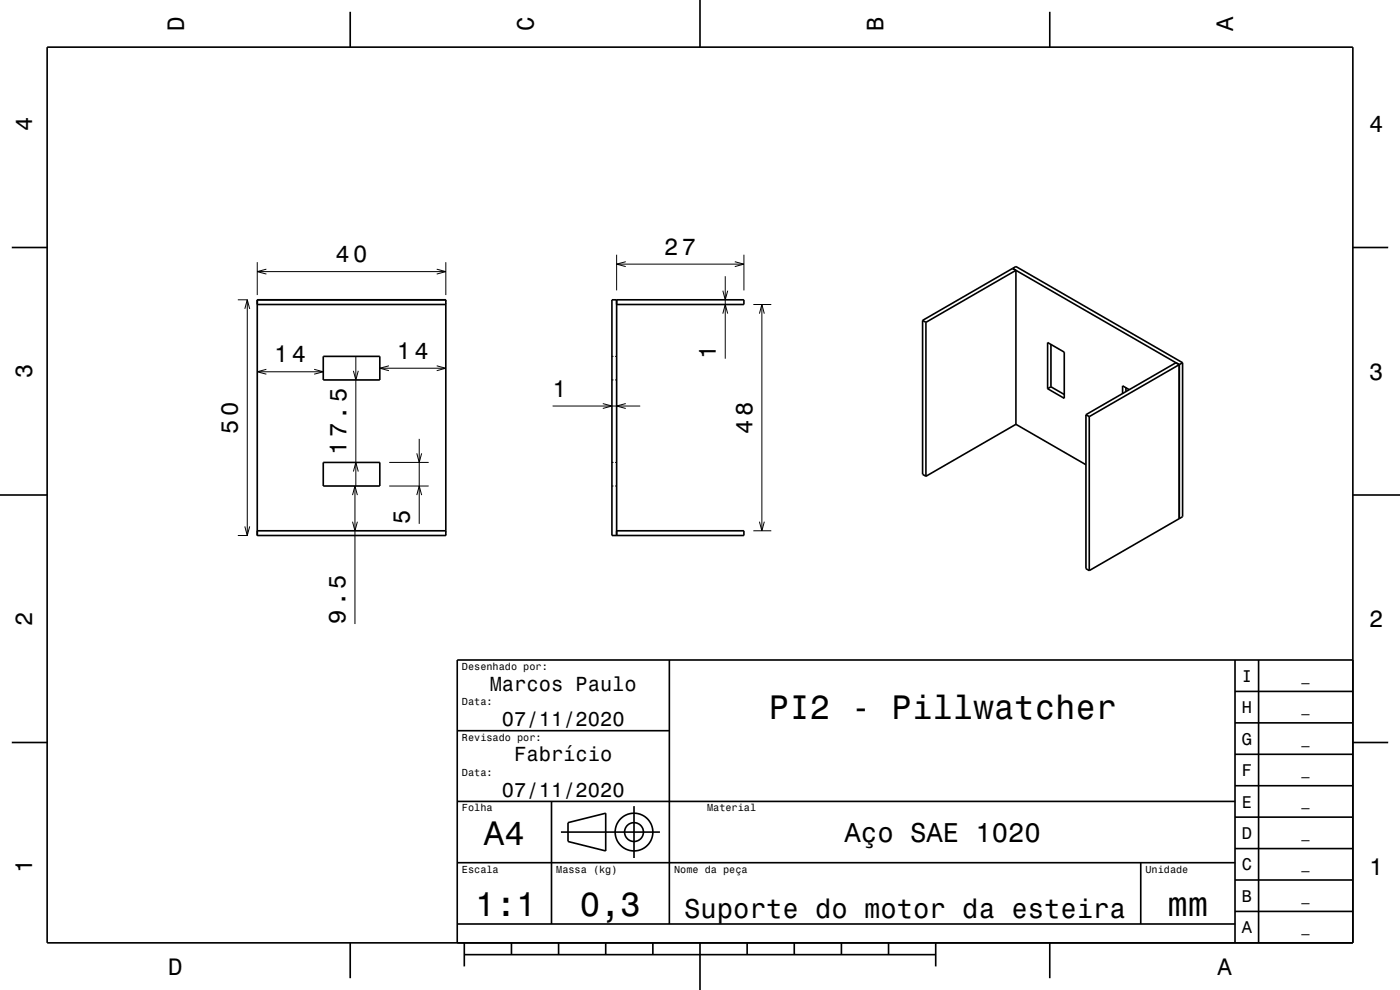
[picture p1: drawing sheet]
<svg xmlns="http://www.w3.org/2000/svg" width="297mm" height="210mm" viewBox="0 0 297 210" stroke-linecap="round" stroke-linejoin="round" font-family="sans-serif">
<g fill="none" stroke="#000" stroke-width=".21">
<path d="M54.6 55.6v7M54.6 57.6h40M56.5 57.1l-1.9 .5 1.9 .5M92.6 57.1l2 .5-2 .5M94.6 55.6v7M130.8 54v7.6M130.8 56h27M132.7 55.5l-1.9 .5 1.9 .6M153.9 58.6v17.5M155.9 55.5l1.9 .5-1.9 .6M157.8 54v7.6M50.5 63.6h2.1"/>
<path d="M51.9 65.5l.6-1.9 .5 1.9M52.5 63.6v50M54.6 78.9h14M56.5 78.3l-1.9 .6 1.9 .5M66.6 78.3l2 .6-2 .5M75 78.7l.5 1.9 .5-1.9M75.5 75.6v27.5M80.6 78.1h14M82.5 77.6l-1.9 .5 1.9 .5M92.6 77.6l2 .5-2 .5M94.6 63.6v.3M94.6 64.3v.3"/>
<path d="M129.8 75.6h.3M130.5 75.6h.3M153.3 61.7l.6 1.9 .5-1.9M153.3 66.5l.6-1.9 .5 1.9M159.8 64.6h3.8M161.1 66.5l.5-1.9 .5 1.9M161.6 64.6v48M82.6 98.1h8.3M88.4 96.2l.5 1.9 .6-1.9M88.9 93.1v18M117.2 86.1h18.6M127.9 85.6l1.9 .5-1.9 .5"/>
<path d="M129.8 98.1h.3M129.8 80.6h.3M130.5 98.1h.3M130.5 80.6h.3M132.7 85.6l-1.9 .5 1.9 .5M50.5 113.6h2.1M51.9 111.7l.6 1.9 .5-1.9M54.6 113.6h2.7M58.8 113.6h4M64.3 113.6h4M69.8 113.6h4M74.8 105l.5-1.9 .5 1.9"/>
<path d="M74.8 110.7l.5 1.9 .5-1.9M75 100l.5-1.9 .5 1.9M75.3 103.1v29.3M75.3 113.6h4M80.8 113.6h4M82.6 103.1h8.3M86.3 113.6h4M88.4 105l.5-1.9 .6 1.9M94.6 113.3v.3h-2.8M94.6 112.6v.3M129.8 103.1h.3M130.5 103.1h.3"/>
<path d="M159.8 112.6h3.8M161.1 110.7l.5 1.9 .5-1.9"/>
</g>
<g fill="none" stroke="#000" stroke-width=".35">
<path d="M10 10h277v190h-277zM74.3 2.5v7.5M148.5 0v10M222.7 2.5v7.5M2.5 52.5h7.5M214.8 56.9l.7-.4 35.4 20.4M214.8 56.9l35.4 20.5M214.8 56.9l-19.1 11.1M287 52.5h7.5M54.6 63.6h40v50h-40zM54.6 64.6h40M68.6 75.6h12v5h-12z"/>
<path d="M130.8 64.6h27v-1h-28v50h28v-1h-27M130.8 63.6v50M195.7 68v32.6l.7 .4M195.7 68l.7 .4M196.4 68.4l19.1-11.1v32.7M196.4 68.4v32.6M222.2 72.7l3.6 2v9.8l-3.6-2zM222.9 73.1v8.9M250.2 77.4v32.6M250.2 77.4l-.7-.5-19.1 11.1M250.2 77.4l-19.1 11M250.9 76.9l-.7 .5"/>
<path d="M250.9 76.9v32.7l-.7 .4M68.6 98.1h12v5h-12zM215.5 90l14.9 8.6M215.5 90l-19.1 11M222.9 82l-.7 .5M222.9 82l2.9 1.7M230.4 88l.7 .4M230.4 88v32.6l.7 .4M231.1 88.4v32.6M238.9 82.3v.8M239.6 82.7l-1.5-.9v1.7M0 105h10"/>
<path d="M54.6 112.6h40M250.2 110l-19.1 11M287 105h10M142 140v56M262 140v60M267 140v60M287 140h-190v60M2.5 157.5h7.5M97 155h45M262 153.3h25M262 146.7h25M287 157.5h7.5"/>
<path d="M97 170h165M117 170v26M119 176.5h21M120.5 174.5l8-2v8l-8-2zM134.5 171v11M262 173.3h25M262 166.7h25M262 160h25M97 196h165M97 183h165M242 183v13M262 193.3h25"/>
<path d="M262 186.7h25M262 180h25M74.3 200v7.5M98.5 202.5h100M98.5 200v5M108.5 200v2.5M118.5 200v2.5M128.5 200v2.5M138.5 200v2.5M148.5 200v10M158.5 200v2.5M168.5 200v2.5"/>
<path d="M178.5 200v2.5M188.5 200v2.5M198.5 200v5M222.7 200v7.5"/>
<circle cx="134.5" cy="176.5" r="2"/>
<circle cx="134.5" cy="176.5" r="4"/>
</g>
<g font-size="7.2">
<text x="163.1" y="152.6">PI2 - Pillwatcher</text>
<text x="102.7" y="179.3">A4</text>
<text x="100.8" y="194.3">1:1</text>
<text x="123" y="194.3">0,3</text>
<text x="247.7" y="194.3">mm</text>
</g>
<g font-size="5.8">
<text x="179.2" y="178.6">Aço SAE 1020</text>
<text x="145.2" y="194.6">Suporte do motor da esteira</text>
</g>
<g font-size="5">
<text x="39" y="6.5" transform="rotate(-90 39 6.5)">D</text>
<text x="113.2" y="6.5" transform="rotate(-90 113.2 6.5)">C</text>
<text x="187.4" y="6.5" transform="rotate(-90 187.4 6.5)">B</text>
<text x="261.6" y="6.5" transform="rotate(-90 261.6 6.5)">A</text>
<text x="6.8" y="27.8" transform="rotate(-90 6.8 27.8)">4</text>
<text x="290.5" y="28.1">4</text>
<text x="71.2" y="55.6">40</text>
<text x="140.9" y="54">27</text>
<text x="58.2" y="76.9">14</text>
<text x="84.2" y="76.1">14</text>
<text x="151.9" y="76.1" transform="rotate(-90 151.9 76.1)">1</text>
<text x="6.8" y="80.3" transform="rotate(-90 6.8 80.3)">3</text>
<text x="290.5" y="80.6">3</text>
<text x="117.2" y="84.1">1</text>
<text x="50.5" y="92" transform="rotate(-90 50.5 92)">50</text>
<text x="159.6" y="92" transform="rotate(-90 159.6 92)">48</text>
<text x="73.5" y="96.5" transform="rotate(-90 73.5 96.5)">17.5</text>
<text x="86.9" y="111.1" transform="rotate(-90 86.9 111.1)">5</text>
<text x="6.8" y="132.8" transform="rotate(-90 6.8 132.8)">2</text>
<text x="73.3" y="132.4" transform="rotate(-90 73.3 132.4)">9.5</text>
<text x="290.5" y="133.1">2</text>
<text x="6.8" y="185.3" transform="rotate(-90 6.8 185.3)">1</text>
<text x="290.5" y="185.6">1</text>
<text x="35.7" y="206.8">D</text>
<text x="258.3" y="206.8">A</text>
</g>
<g font-size="4.3">
<text x="103.9" y="146.5">Marcos Paulo</text>
<text x="106.5" y="154">07/11/2020</text>
<text x="109.1" y="161.5">Fabrício</text>
<text x="106.5" y="169">07/11/2020</text>
</g>
<g font-size="3.6">
<text x="263.4" y="144.6">I</text>
<text x="263.4" y="151.3">H</text>
<text x="263.4" y="158">G</text>
<text x="263.4" y="164.6">F</text>
<text x="263.4" y="171.3">E</text>
<text x="263.4" y="178">D</text>
<text x="263.4" y="184.6">C</text>
<text x="263.4" y="191.3">B</text>
<text x="263.4" y="198">A</text>
</g>
<g font-size="2.9">
<text x="276.1" y="144.4">_</text>
<text x="276.1" y="151">_</text>
<text x="276.1" y="157.7">_</text>
<text x="276.1" y="164.4">_</text>
<text x="276.1" y="171">_</text>
<text x="276.1" y="177.7">_</text>
<text x="276.1" y="184.4">_</text>
<text x="276.1" y="191.1">_</text>
<text x="276.1" y="197.7">_</text>
</g>
<g font-size="2.2">
<text x="98" y="142.1">Desenhado por:</text>
<text x="98" y="149.6">Data:</text>
<text x="98" y="157.1">Revisado por:</text>
<text x="98" y="164.6">Data:</text>
<text x="98" y="172.1">Folha</text>
<text x="150" y="172.1">Material</text>
<text x="98" y="185.1">Escala</text>
<text x="118" y="185.1">Massa (kg)</text>
<text x="143" y="185.1">Nome da peça</text>
<text x="243" y="185.1">Unidade</text>
</g>
</svg>
